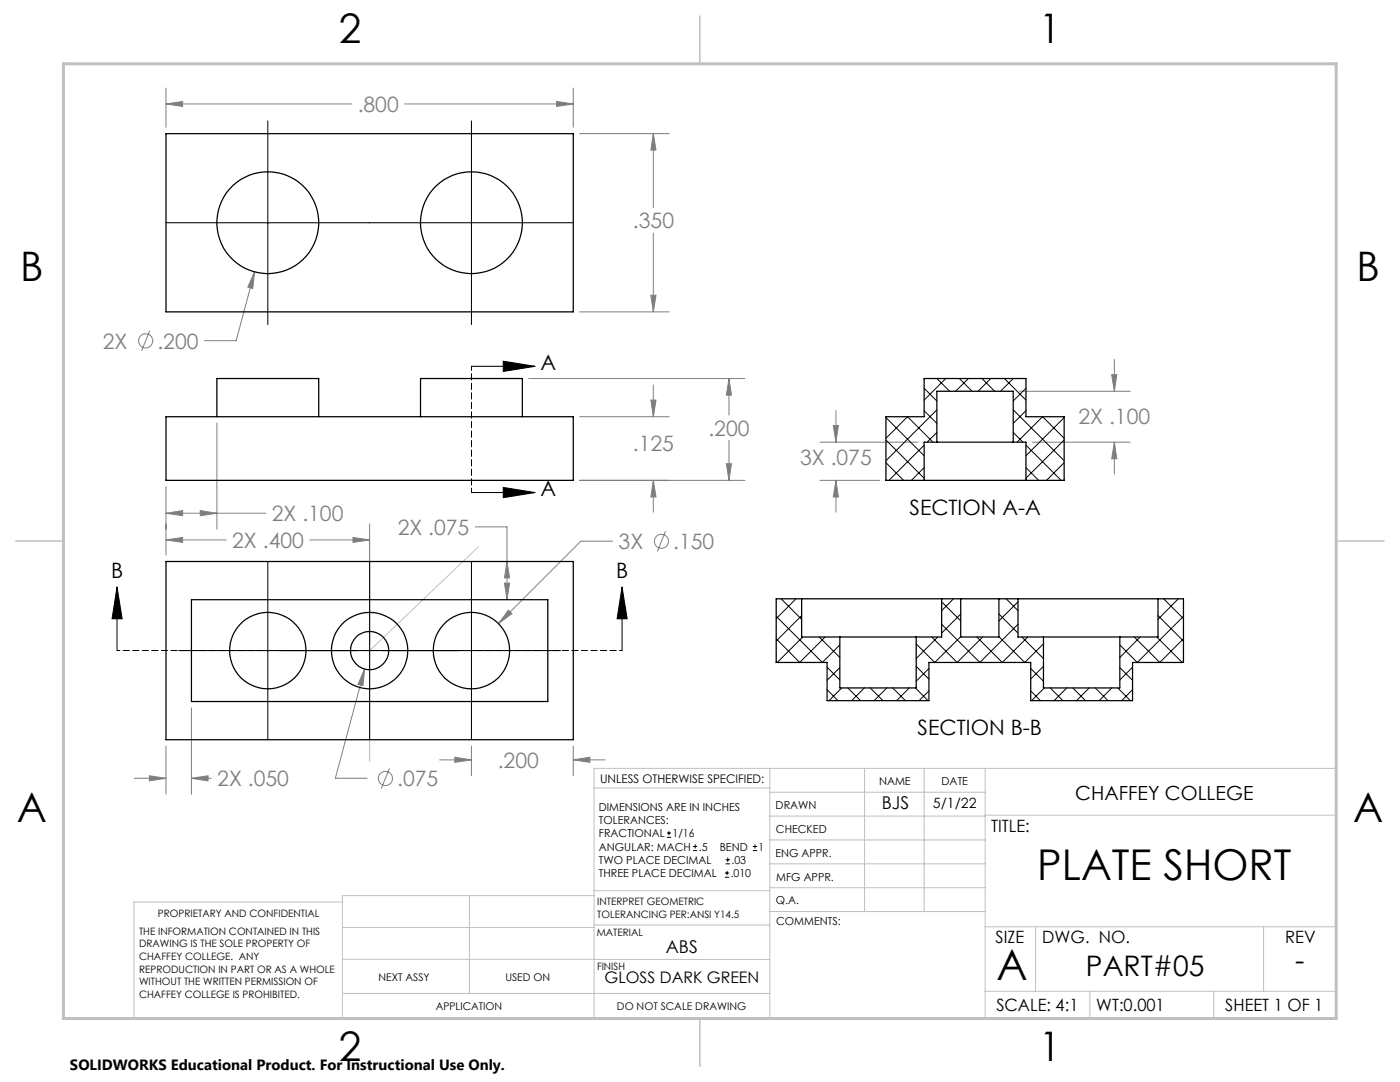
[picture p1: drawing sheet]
<svg xmlns="http://www.w3.org/2000/svg" width="279mm" height="216mm" viewBox="0 0 279 216" stroke-linecap="round" stroke-linejoin="round" font-family="sans-serif">
<g fill="none" stroke="#808080" stroke-width=".2">
<path d="M33.1 17.6v7.8M114.4 17.6v7.8M33.1 20.7l3.3-.5v1zM33.1 20.7h37.1M80.8 20.7h33.6M111.1 20.2l3.3 .5-3.3 .5zM115.7 26.7h17.9M130.4 26.7v14.8M130.4 26.7l.5 3.3h-1zM50.8 54.3l-.4 3.3-.9-.3zM50.8 54.3l-3.7 13.7h-6.3M129.9 58.9h1l-.5 3.3z"/>
<path d="M130.4 46.5v15.7M29.9 66l-1.6 4M105.5 75.5h43.2M115.7 62.2h17.9M129.9 79.8h1l-.5 3.3zM130.4 76.8v6.3M145.5 75.5v7.3M145.5 75.5l.5 3.3h-1zM203.5 78.1h22.1M221.9 74.8h1l-.5 3.3zM222.4 71.7v6.4M33.1 97.1v13.7"/>
<path d="M43.3 84.4v21.2M115.7 95.8h33M115.7 83.1h17.9M130.4 95.8v6.4M130.4 95.8l.5 3.4h-1zM145 92.5h1l-.5 3.3zM145.5 87.9v7.9M163.7 95.8h11.8M163.7 88.2h19.5M166.3 84.9h1l-.5 3.3zM166.8 81.9v6.3M166.8 95.8v6.4"/>
<path d="M166.8 95.8l.5 3.4h-1zM206 88.2h19.6M222.4 88.2l.5 3.3h-1zM222.4 88.2v6.4M33.1 102.4l3.3-.5v1zM33.1 107.7l3.3-.5v1zM33.1 102.4h20M33.1 107.7h12.1M40 101.9l3.3 .5-3.3 .5zM61.8 107.7h12M70.4 107.2l3.4 .5-3.4 .5zM73.8 104.6v24"/>
<path d="M94.8 105.1h6.4v14.6M100.7 116.3h1l-.5 3.4zM101.2 112l.5 3.3h-1zM122.3 108h-6.4l-16.4 16.4M132.8 106l-1.6 4M72.8 133.5l-5.9 21.8h6.4M72.8 133.5l-.4 3.3-1-.2zM101.5 121.7l.7 .7-2.7 2zM26.8 155.3h6.3M29.8 154.8l3.3 .5-3.3 .5zM33.1 148.9v9.6M38.2 155.3h4"/>
<path d="M38.2 141.3v17.2M38.2 155.3l3.3-.5v1zM77.7 153.3l-1.6 4M87.7 151.6h6.4M90.8 151.1l3.3 .5-3.3 .5zM94.1 148.9v5.9M114.4 148.9v5.9M114.4 151.6h6.4M114.4 151.6l3.3-.5v1z"/>
<circle cx="29.1" cy="68" r="1.42"/>
<circle cx="132" cy="108" r="1.42"/>
<circle cx="76.9" cy="155.3" r="1.4"/>
</g>
<g fill="none" stroke="#000" stroke-width=".2">
<path d="M53.4 24.1v40.7M94.1 24.1v40.7M33.1 44.5h81.3M94.1 73.1h12.7M100.4 72.1l6.4 1-6.4 1zM94.1 98.3h12.7M100.4 97.3l6.4 1-6.4 1zM23.4 117.1l1 6.4h-2zM23.4 117.1v12.7M53.4 112v35.6M73.8 112v35.6M94.1 112v35.6"/>
<path d="M124.1 117.1v12.7M124.1 117.1l1.1 6.4h-2zM35.7 129.8h76.2M133.1 167.1h.8M133.1 166.2h.8M133.5 165.8v.9M138.3 169.7h.8M138.3 168.9h.8M138.7 168.5v.8M144.7 175h.8M144.7 174.2h.8M144.8 172.4h.9"/>
<path d="M144.8 171.6h.9M145.1 173.8v.8M145.2 171.1v.9M150.2 169.7h.9M150.2 168.9h.9M150.7 168.5v.8"/>
</g>
<path d="M94.1 73.1v25.2" fill="none" stroke="#000" stroke-width=".2" stroke-dasharray="1.3 .6" stroke-dashoffset=".4"/>
<path d="M124.2 129.8h-100.8" fill="none" stroke="#000" stroke-width=".2" stroke-dasharray="1.3 .6" stroke-dashoffset=".7"/>
<g fill="none" stroke="#c0c0c0" stroke-width=".2">
<path d="M73.8 107.8v44.1M95.5 109.1l-21.7 20.7M118.6 157.2h35M153.6 153.3v49.9M153.6 158.1h43M172.5 153.3v28.6M184.4 153.3v28.6M196.6 153.3v49.9M68.3 180h-41.6v23.2h240v-49.9h-148.1v49.9M93.7 178.7v19.5M118.6 178.7h-50.3v24.5M118.6 177.7h35"/>
<path d="M153.6 162.8h43M153.6 177.1h43M153.6 167.6h43M153.6 172.4h43M196.6 162.7h70.1M68.3 198.2h85.3M68.3 191.4l85.3 .1M68.3 185.1h50.3M118.6 184.6h35M153.6 181.9h43M196.6 184.9h70.1M196.6 197.8h70.1"/>
<path d="M206.7 184.9v12.9M217.5 197.8v5.4M242.2 197.8v5.4M252.2 184.9v12.9"/>
</g>
<path d="M139.7 3.2v9.5M3.1 107.9h9.6M266.7 107.9h9.5M139.7 203.2v9.6" fill="none" stroke="#c0c0c0" stroke-width=".3"/>
<path d="M12.7 12.7h254v190.5h-254z" fill="none" stroke="#c0c0c0" stroke-width=".6"/>
<path d="M100.4 72.1l6.4 1-6.4 1zM100.4 97.3l6.4 1-6.4 1zM124.1 117.1l1.1 6.4h-2zM23.4 117.1l1 6.4h-2z" fill="#000"/>
<path d="M130.4 95.8l.5 3.4h-1zM129.9 79.8h1l-.5 3.3zM145.5 75.5l.5 3.3h-1zM145 92.5h1l-.5 3.3zM33.1 102.4l3.3-.5v1zM40 101.9l3.3 .5-3.3 .5zM129.9 58.9h1l-.5 3.3zM130.4 26.7l.5 3.3h-1zM111.1 20.2l3.3 .5-3.3 .5zM33.1 20.7l3.3-.5v1zM50.8 54.3l-1.3 3 .9 .3zM101.5 121.7l-2 2.7 2.7-2zM72.8 133.5l-1.4 3.1 1 .2zM29.8 154.8l3.3 .5-3.3 .5zM38.2 155.3l3.3-.5v1zM101.2 112l.5 3.3h-1zM100.7 116.3h1l-.5 3.4zM90.8 151.1l3.3 .5-3.3 .5zM114.4 151.6l3.3-.5v1zM33.1 107.7l3.3-.5v1zM70.4 107.2l3.4 .5-3.4 .5zM221.9 74.8h1l-.5 3.3zM222.4 88.2l.5 3.3h-1zM166.3 84.9h1l-.5 3.3zM166.8 95.8l.5 3.4h-1z" fill="#808080"/>
<g fill="none" stroke="#000" stroke-width=".25">
<path d="M33.1 26.7h81.3v35.5h-81.3zM33.1 83.1h81.3v12.7h-81.3zM43.3 83.1v-7.6h20.3v7.6M83.9 83.1v-7.6h20.3v7.6M176.8 83.1h7.6v-7.6h20.4v7.6h7.6v12.7h-35.6zM187 88.2h15.2M187 88.2h-2.6v7.6M187 88.2v-10.1h15.2v10.1M202.2 88.2h2.6v7.6M33.1 112h81.3v35.6h-81.3zM38.2 119.7h71.1v20.3h-71.1zM160 119.5v7.6h7.6"/>
<path d="M187.9 119.5v7.6h-5.1M191.7 119.5h7.7M191.7 119.5h-36.8v12.7h10.2v7.6h20.3v-7.6h20.3v7.6h20.3v-7.6h10.2v-12.7h-36.8M191.7 119.5v7.6h7.7v-7.6M203.2 119.5v7.6h5M231.1 119.5v7.6h-7.6M167.6 127.1h15.2M167.6 127.1v10.2h15.2v-10.2M208.2 127.1h15.3M208.2 127.1v10.2h15.3v-10.2"/>
<circle cx="53.4" cy="44.4" r="10.2"/>
<circle cx="94.1" cy="44.4" r="10.2"/>
<circle cx="53.4" cy="129.8" r="7.6"/>
<circle cx="73.8" cy="129.8" r="7.6"/>
<circle cx="73.8" cy="129.8" r="3.8"/>
<circle cx="94.1" cy="129.8" r="7.6"/>
</g>
<g fill="none" stroke="#000" stroke-width=".2">
<path d="M184.4 77.5l2.6 2.5M187 75.5l2.5 2.6M188.7 75.5l-4.3 4.3M191.5 75.5l2.5 2.6M193.3 75.5l-2.6 2.6M196 75.5l2.5 2.6M197.7 75.5l-2.5 2.6M200.4 75.5l4.4 4.3M202.2 75.5l-2.5 2.6M204.8 77.5l-2.6 2.5M176.8 87.5l4.3-4.4 5.1 5.1M176.8 92.3l3.5 3.5"/>
<path d="M176.8 87.8l7.6 7.6M176.8 83.3l7.6 7.6M184.4 88.8l-7 7M184.4 93.3l-2.5 2.5M184.4 82l2.6 2.5M187 81.8l-10.2 10.1M187 86.3l-2 1.9M202.2 86.3l2 1.9M202.2 81.8l10.2 10.1M204.8 82l-2.6 2.5M204.8 93.3l2.5 2.5M204.8 88.8l7 7"/>
<path d="M212.4 87.5l-4.3-4.4-5.1 5.1M212.4 83.3l-7.6 7.6M212.4 87.8l-7.6 7.6M212.4 92.3l-3.6 3.5M155.9 119.5l4.1 4.1M158.9 119.5l-4 3.9M190.3 119.5l-2.4 2.3M200.8 119.5l2.4 2.3M232.2 119.5l4 3.9M235.2 119.5l-4.1 4.1M154.9 123l9.2 9.2 3.5-3.5M160 122.8l-5.1 5.1"/>
<path d="M160.2 127.1l-5.1 5.1-.2-.2M163.5 127.1l4.1 4.1M164.7 127.1l-5.1 5.1-4.7-4.7M165.1 137.6l2.1 2.2M165.1 133.1l2.5 2.6M167.6 133.2l-2.5 2.5M168 137.3l-2.5 2.5M169.2 137.3l2.5 2.5M172.5 137.3l-2.5 2.5M173.7 137.3l2.5 2.5M177 137.3l-2.6 2.5M178.2 137.3l2.5 2.5"/>
<path d="M181.5 137.3l-2.6 2.5M182.7 137.3l2.5 2.5M182.8 133l2.6 2.5M185.4 133.4l-2.6 2.5M185.4 137.9l-2 1.9M185.9 127.1l5.1 5.1 5.1-5.1M187.1 127.1l-4.3 4.3M187.9 124.6l7.6 7.6 7.7-7.6M187.9 120.1l3.8 3.8M191.7 122.5l-3.8 3.8M191.7 127l-5.2 5.2-3.7-3.7M194.9 127.1l5.1 5.1 5.1-5.1"/>
<path d="M199.4 127l5.1 5.2 3.7-3.7M199.4 122.5l3.8 3.8M203.2 120.1l-3.8 3.8M203.9 127.1l4.3 4.3M205.7 137.9l1.9 1.9M205.7 133.4l2.5 2.5M208.2 133l-2.5 2.5M208.4 137.3l-2.5 2.5M209.6 137.3l2.5 2.5M212.9 137.3l-2.5 2.5M214.1 137.3l2.5 2.5M217.4 137.3l-2.6 2.5"/>
<path d="M218.6 137.3l2.5 2.5M221.9 137.3l-2.5 2.5M223.1 137.3l2.5 2.5M223.5 133.2l2.5 2.5M226 133.1l-2.5 2.6M226 137.6l-2.2 2.2M226.4 127.1l5.1 5.1 4.7-4.7M227.5 127.1l-4 4.1M230.9 127.1l5 5.1 .3-.2M231.1 122.8l5.1 5.1M236.2 123l-9.2 9.2-3.5-3.5"/>
</g>
<g font-size="8.5">
<text x="207" y="175.6">PLATE SHORT</text>
<text x="198.9" y="195.5">A</text>
</g>
<g font-size="8.1">
<text x="67.6" y="8.5">2</text>
<text x="207.3" y="8.5">1</text>
<text x="4" y="56.2">B</text>
<text x="270.7" y="56.2">B</text>
<text x="3.3" y="164.1">A</text>
<text x="270" y="164.1">A</text>
<text x="67.6" y="211.7">2</text>
<text x="207.3" y="211.7">1</text>
</g>
<g font-size="5.6">
<text x="216.7" y="194.7">PART#05</text>
<text x="258.5" y="193.6">-</text>
</g>
<g font-size="4.2" fill="#808080">
<text x="71.4" y="22.3">.800</text>
<text x="126.3" y="45.6">.350</text>
<text x="20.5" y="69.6">2X</text>
<text x="31.4" y="69.5">.200</text>
<text x="126.3" y="89.9">.125</text>
<text x="141.4" y="86.9">.200</text>
<text x="215.2" y="84.5">2X .100</text>
<text x="159.7" y="92.9">3X .075</text>
<text x="54.2" y="104">2X .100</text>
<text x="79.4" y="106.7">2X .075</text>
<text x="46.3" y="109.3">2X .400</text>
<text x="123.5" y="109.5">3X</text>
<text x="134.3" y="109.5">.150</text>
<text x="99.3" y="153.2">.200</text>
<text x="43.4" y="156.9">2X .050</text>
<text x="79.3" y="156.9">.075</text>
</g>
<g font-size="4.2">
<text x="107.9" y="73.8">A</text>
<text x="107.9" y="99">A</text>
<text x="181.5" y="102.7">SECTION A-A</text>
<text x="22.2" y="115.3">B</text>
<text x="123" y="115.3">B</text>
<text x="183.1" y="146.7">SECTION B-B</text>
</g>
<text font-size="3.9" x="214.6" y="159.6">CHAFFEY COLLEGE</text>
<g font-size="3.5">
<text x="176" y="161.3">BJS</text>
<text x="132.9" y="190.1">ABS</text>
</g>
<g font-size="3.4">
<text x="197.8" y="166">TITLE:</text>
<text x="198.7" y="188.1">SIZE</text>
<text x="208" y="188.1">DWG. NO.</text>
<text x="256.5" y="188.2">REV</text>
<text x="198.8" y="201.7">SCALE: 4:1</text>
<text x="218.8" y="201.7">WT:0.001</text>
<text x="244.5" y="201.7">SHEET 1 OF 1</text>
</g>
<text font-size="3.2" x="120.6" y="196.1">GLOSS DARK GREEN</text>
<text font-size="3" x="14" y="213.5">SOLIDWORKS Educational Product. For Instructional Use Only.</text>
<text font-size="2.8" x="186.2" y="161.3">5/1/22</text>
<text font-size="2.4" x="119.8" y="156.2">UNLESS OTHERWISE SPECIFIED:</text>
<g font-size="2.2">
<text x="119.5" y="161.8">DIMENSIONS ARE IN INCHES</text>
<text x="154.8" y="161.4">DRAWN</text>
<text x="175.4" y="156.6">NAME</text>
<text x="187.9" y="156.7">DATE</text>
<text x="119.5" y="164.4">TOLERANCES:</text>
<text x="119.5" y="167.1">FRACTIONAL</text>
<text x="134.2" y="167.1">1/16</text>
<text x="154.9" y="166.3">CHECKED</text>
<text x="119.5" y="172.4">TWO PLACE DECIMAL</text>
<text x="119.5" y="169.7">ANGULAR: MACH</text>
<text x="139.5" y="169.7">.5</text>
<text x="143.6" y="169.7">BEND</text>
<text x="146" y="172.4">.03</text>
<text x="151.4" y="169.7">1</text>
<text x="154.8" y="170.9">ENG APPR.</text>
<text x="119.5" y="175">THREE PLACE DECIMAL</text>
<text x="145.8" y="175">.010</text>
<text x="154.9" y="175.7">MFG APPR.</text>
<text x="154.9" y="180.4">Q.A.</text>
<text x="154.9" y="184.6">COMMENTS:</text>
</g>
<g font-size="2.1">
<text x="75.5" y="195.7">NEXT ASSY</text>
<text x="100.9" y="195.7">USED ON</text>
<text x="86.9" y="201.5">APPLICATION</text>
<text x="123.1" y="201.6">DO NOT SCALE DRAWING</text>
</g>
<g font-size="2">
<text x="31.5" y="182.9">PROPRIETARY AND CONFIDENTIAL</text>
<text x="119.2" y="180.6">INTERPRET GEOMETRIC</text>
<text x="119.2" y="183.1">TOLERANCING PER:ANSI Y14.5</text>
<text x="27.8" y="186.5">THE INFORMATION CONTAINED IN THIS</text>
<text x="27.8" y="189">DRAWING IS THE SOLE PROPERTY OF</text>
<text x="27.8" y="191.6">CHAFFEY COLLEGE. ANY</text>
<text x="119.1" y="186.7">MATERIAL</text>
<text x="27.8" y="194.1">REPRODUCTION IN PART OR AS A WHOLE</text>
<text x="27.8" y="196.6">WITHOUT THE WRITTEN PERMISSION OF</text>
<text x="119.1" y="193.5">FINISH</text>
<text x="27.8" y="199.1">CHAFFEY COLLEGE IS PROHIBITED.</text>
</g>
</svg>
